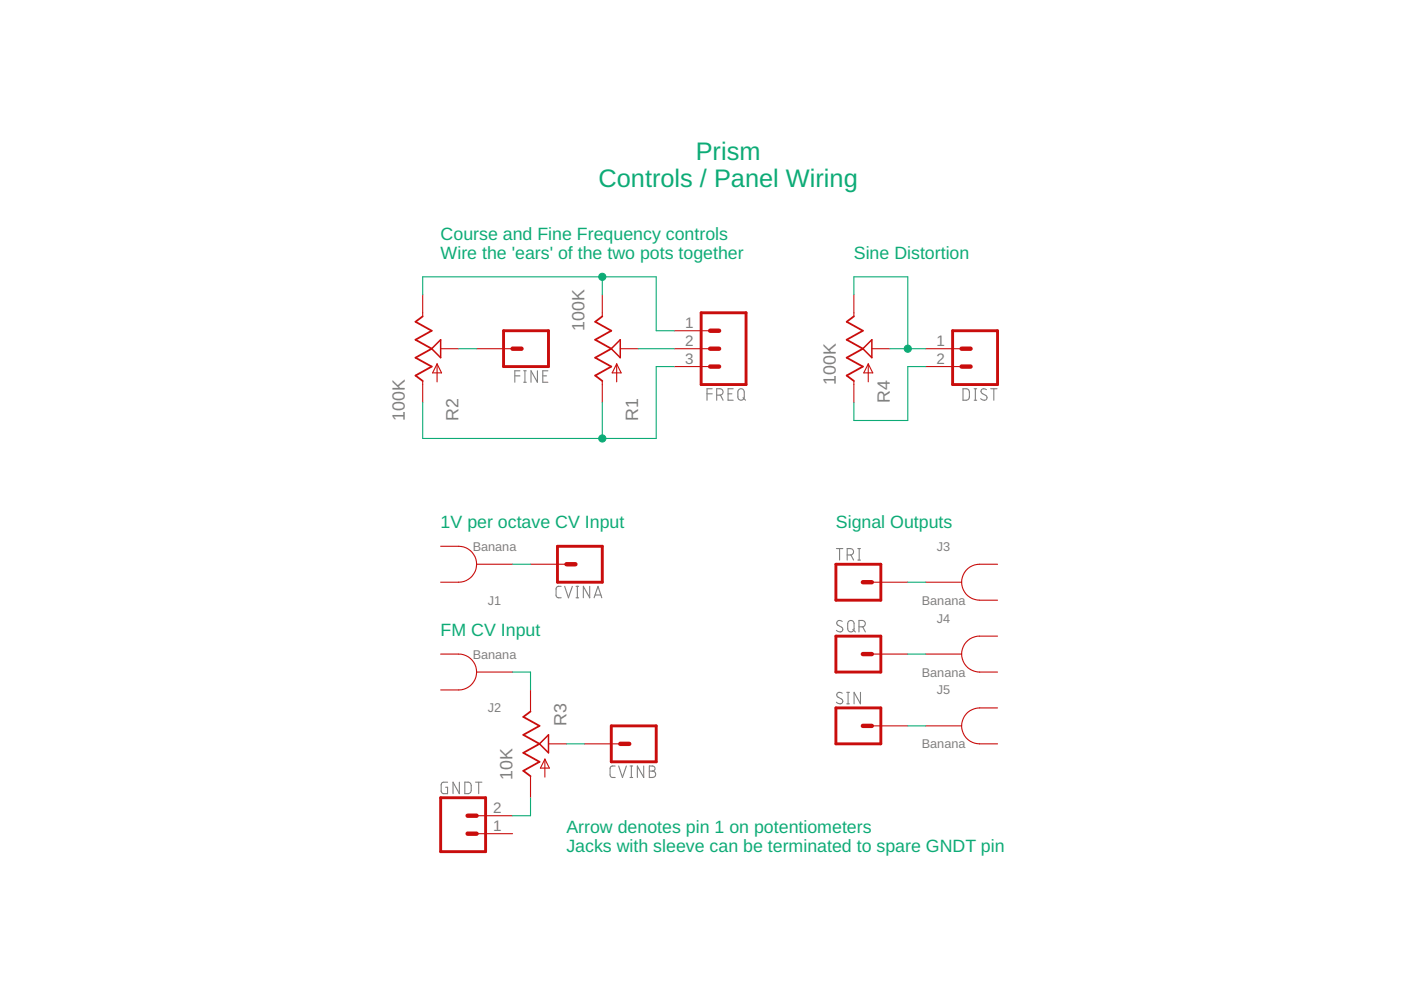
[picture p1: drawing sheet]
<svg xmlns="http://www.w3.org/2000/svg" width="297mm" height="210mm" viewBox="0 0 297 210" stroke-linecap="round" stroke-linejoin="round" font-family="sans-serif">
<g fill="none" stroke="#808080" stroke-width=".23">
<path d="M109.2 79.7h1M110.2 78.6h-1v2.4M111 78.6h.6M111.3 78.6v2.4M113.9 78.6v2.4l-1.3-2.4v2.4M115.1 79.7h.8M116.2 78.6h-1.1v2.4h1.1M111 81h.6M149.9 83.5h1.1M151 82.4h-1.1v2.5M152 83.8a1.19 1.19 0 0 0 1.2-.3l.1-.4-.3-.6-1-.1v2.5M152.8 83.8l.5 1.1"/>
<path d="M154.4 83.5h.8M155.4 82.4h-1v2.5h1M156.6 82.7a.68 .68 0 0 1 .7-.3 .68 .68 0 0 1 .5 .7v1.1a.68 .68 0 0 1-.7 .7 .68 .68 0 0 1-.7-.7zM157.5 84.3l.6 .6M204.2 82.4h.9l.3 .3 .1 .4-.1 1.5a1.19 1.19 0 0 1-1.2 .3zM206.5 82.4h.6M206.5 84.9h.6M206.8 82.4v2.5M209.1 82.6a.61 .61 0 0 0-.9-.1 .61 .61 0 0 0 .1 .9l.7 .4a.58 .58 0 0 1 .1 .9 .58 .58 0 0 1-.8 .1l-.4-.3M210 82.4h1.4M210.7 82.4v2.5M177.3 116.3h1.4"/>
<path d="M178 116.3v2.4M179.6 117.7h.7a.68 .68 0 0 0 .7-.7 .68 .68 0 0 0-.7-.7h-.7v2.4M180.4 117.7l.6 1M181.9 116.3h.5M181.9 118.7h.5M182.2 116.3v2.4M119 124.3l-.9 .1-.2 .5 .1 1.6 .3 .2h.7M119.7 124.3l.8 2.4 .8-2.4M122.1 126.7h.6M122.1 124.3h.6M122.4 124.3v2.4M125 124.3v2.4l-1.3-2.4v2.4"/>
<path d="M126 126.7l.8-2.4 .8 2.4M126.2 126.2h1.2M178.6 131.8a.61 .61 0 0 0-1-.2 .61 .61 0 0 0 .1 1l.7 .4a.58 .58 0 0 1 .2 .8 .58 .58 0 0 1-.9 .1l-.4-.3M179.9 131.8a.68 .68 0 0 1 .7-.2 .68 .68 0 0 1 .5 .6v1.1a.68 .68 0 0 1-.7 .7 .68 .68 0 0 1-.7-.7zM180.8 133.5l.6 .5M182.1 132.9h.7a.68 .68 0 0 0 .7-.7 .68 .68 0 0 0-.7-.6h-.7v2.4M182.9 132.9l.6 1.1M178.6 147a.61 .61 0 0 0-1-.1 .61 .61 0 0 0 .1 .9l.7 .4a.58 .58 0 0 1 .2 .8 .58 .58 0 0 1-.9 .1l-.4-.2M179.5 149.2h.6M179.5 146.8h.6M179.8 146.8v2.4M182.4 146.8v2.4l-1.3-2.4v2.4"/>
<path d="M94.9 165.8l-1 .1-.3 .3-.1 1.5 .4 .6h1v-1.4h-.4M97.4 165.8v2.5l-1.3-2.5v2.5M98.6 165.8l.8 .1 .4 .2 .1 .4-.1 1.5a1.19 1.19 0 0 1-1.2 .3zM100.8 165.8h1.4M101.5 165.8v2.5M130.4 162.4h-.7l-.4 .5 .1 1.6 .3 .3h.7M131.2 162.4l.8 2.4 .8-2.4M133.6 164.8h.5M133.6 162.4h.5M133.9 162.4v2.4M136.5 162.4v2.4l-1.4-2.4v2.4M137.7 162.4h.6a.54 .54 0 0 1 .6 .6 .54 .54 0 0 1-.6 .5 .68 .68 0 0 1 .7 .7 .68 .68 0 0 1-.7 .6h-.6z"/>
<path d="M137.7 163.5h.6"/>
</g>
<g fill="none" stroke="#c90d0c" stroke-width=".23">
<path d="M89.6 62.5v4.6M92.7 77.2l.9 1.9h-1.9zM92.7 77.2v3.8M93.4 73.9h3.8M101 73.9h7.7M127.7 62.5v4.6M130.7 77.2v3.8M130.7 77.2l1 1.9h-1.9zM131.5 73.9h3.8M142.9 73.9h7.7M142.9 70.1h7.7M142.9 77.7h7.7"/>
<path d="M181 62.5v4.6M184.1 77.2l.9 1.9h-1.9zM184.1 77.2v3.8M184.8 73.9h3.9M196.3 73.9h7.6M196.3 77.7h7.6M89.6 80.8v4.5M127.7 80.8v4.5M181 80.8v4.5M93.4 115.8h3.8a3.8 3.8 0 0 1 3.8 3.8M101 119.6a3.8 3.8 0 0 1-3.8 3.8h-3.8M101 119.6h7.7"/>
<path d="M112.5 119.6h7.6M211.5 119.6h-3.8a3.8 3.8 0 0 0-3.8 3.8M93.4 138.7h3.8a3.8 3.8 0 0 1 3.8 3.8M184.8 123.4h7.7M184.8 138.7h7.7M196.3 123.4h7.6M196.3 138.7h7.6M203.9 123.4a3.8 3.8 0 0 0 3.8 3.9h3.8M203.9 138.7a3.8 3.8 0 0 0 3.8 3.8h3.8M211.5 134.9h-3.8a3.8 3.8 0 0 0-3.8 3.8M101 142.5a3.8 3.8 0 0 1-3.8 3.8h-3.8M101 142.5h7.7"/>
<path d="M112.5 146.3v4.6M116.3 157.7h3.8M123.9 157.7h7.6M184.8 153.9h7.7M196.3 153.9h7.6M203.9 153.9a3.8 3.8 0 0 0 3.8 3.8h3.8M211.5 150.1h-3.8a3.8 3.8 0 0 0-3.8 3.8M101 176.8h7.7M101 173h7.7M112.5 164.6v4.5M115.5 161v3.8M115.5 161l1 1.9h-1.9z"/>
</g>
<path d="M89.6 67.1l-1.5 1.1 3.4 1.9-3.4 1.9 3.4 1.9-3.4 1.9 3.4 1.9-3.4 1.9 1.5 1.2M127.7 67.1l-1.5 1.1 3.4 1.9-3.4 1.9 3.4 1.9-3.4 1.9 3.4 1.9-3.4 1.9 1.5 1.2M181 67.1l-1.5 1.1 3.4 1.9-3.4 1.9 3.4 1.9-3.4 1.9 3.4 1.9-3.4 1.9 1.5 1.2M112.5 150.9l-1.5 1.1 3.4 1.9-3.4 1.9 3.4 1.9-3.4 1.9 3.4 1.9-3.4 1.9 1.5 1.2" fill="none" stroke="#c90d0c" stroke-width=".38"/>
<path d="M91.5 73.9l1.9-1.9v3.8zM129.6 73.9l1.9-1.9v3.8zM182.9 73.9l1.9-1.9v3.8zM114.4 157.7l1.9-1.9v3.8z" fill="none" stroke="#c90d0c" stroke-width=".32"/>
<path d="M106.8 70.1h9.5v7.6h-9.5zM148.7 66.3h9.5v15.2h-9.5zM202 70.1h9.5v11.4h-9.5zM118.2 115.8h9.5v7.6h-9.5zM177.2 119.6h9.6v7.7h-9.6zM177.2 134.9h9.6v7.6h-9.6zM129.6 153.9h9.5v7.6h-9.5zM177.2 150.1h9.6v7.6h-9.6zM93.4 169.1h9.6v11.5h-9.6z" fill="none" stroke="#c90d0c" stroke-width=".61"/>
<g fill="none" stroke="#c90d0c" stroke-width=".93">
<path d="M108.7 73.9h1.9M150.6 77.7h1.9M150.6 73.9h1.9M150.6 70.1h1.9M203.9 77.7h1.9M203.9 73.9h1.9M120.1 119.6h1.9M182.9 123.4h1.9M182.9 138.7h1.9M131.5 157.7h1.9M182.9 153.9h1.9M99.1 173h1.9"/>
<path d="M99.1 176.8h1.9"/>
</g>
<g fill="none" stroke="#0dab76" stroke-width=".23">
<path d="M127.7 58.7v3.8M89.6 62.5v-3.8h49.5v11.4h3.8M97.2 73.9h3.8M135.3 73.9h7.6M142.9 77.7h-3.8v15.3h-49.5v-7.7M181 62.5v-3.8h11.5v15.2M188.7 73.9h7.6M196.3 77.7h-3.8v11.5h-11.5v-3.9M127.7 85.3v7.7M108.7 119.6h3.8M192.5 123.4h3.8M192.5 138.7h3.8"/>
<path d="M108.7 142.5h3.8v3.8M120.1 157.7h3.8M192.5 153.9h3.8M112.5 169.1v3.9h-3.8"/>
</g>
<g fill="#0dab76" stroke="#0dab76" stroke-width=".21">
<circle cx="127.7" cy="58.7" r=".76"/>
<circle cx="127.7" cy="93" r=".76"/>
<circle cx="192.5" cy="73.9" r=".76"/>
</g>
<g font-size="5.4" fill="#0dab76">
<text x="147.5" y="33.9">Prism</text>
<text x="126.9" y="39.6">Controls / Panel Wiring</text>
</g>
<g font-size="3.8" fill="#0dab76">
<text x="93.4" y="50.9">Course and Fine Frequency controls</text>
<text x="93.4" y="54.9">Wire the 'ears' of the two pots together</text>
<text x="181" y="54.9">Sine Distortion</text>
<text x="93.4" y="112">1V per octave CV Input</text>
<text x="177.2" y="112">Signal Outputs</text>
<text x="93.4" y="134.9">FM CV Input</text>
<text x="120.1" y="176.6">Arrow denotes pin 1 on potentiometers</text>
<text x="120.1" y="180.6">Jacks with sleeve can be terminated to spare GNDT pin</text>
</g>
<g font-size="3.8" fill="#808080">
<text x="123.9" y="70.1" transform="rotate(-90 123.9 70.1)">100K</text>
<text x="177.2" y="81.5" transform="rotate(-90 177.2 81.5)">100K</text>
<text x="85.8" y="89.2" transform="rotate(-90 85.8 89.2)">100K</text>
<text x="97.2" y="89.2" transform="rotate(-90 97.2 89.2)">R2</text>
<text x="135.3" y="89.2" transform="rotate(-90 135.3 89.2)">R1</text>
<text x="188.7" y="85.4" transform="rotate(-90 188.7 85.4)">R4</text>
<text x="120.1" y="153.9" transform="rotate(-90 120.1 153.9)">R3</text>
<text x="108.7" y="165.3" transform="rotate(-90 108.7 165.3)">10K</text>
</g>
<g font-size="3.2" fill="#808080">
<text x="145.3" y="69.6">1</text>
<text x="145.3" y="73.4">2</text>
<text x="145.3" y="77.2">3</text>
<text x="198.6" y="73.4">1</text>
<text x="198.6" y="77.2">2</text>
<text x="104.6" y="172.4">2</text>
<text x="104.6" y="176.2">1</text>
</g>
<g font-size="2.7" fill="#808080">
<text x="100.2" y="116.8">Banana</text>
<text x="198.7" y="116.8">J3</text>
<text x="103.4" y="128.2">J1</text>
<text x="195.4" y="128.2">Banana</text>
<text x="198.7" y="132">J4</text>
<text x="100.2" y="139.6">Banana</text>
<text x="195.4" y="143.4">Banana</text>
<text x="198.7" y="147.2">J5</text>
<text x="103.4" y="151.1">J2</text>
<text x="195.4" y="158.7">Banana</text>
</g>
</svg>
